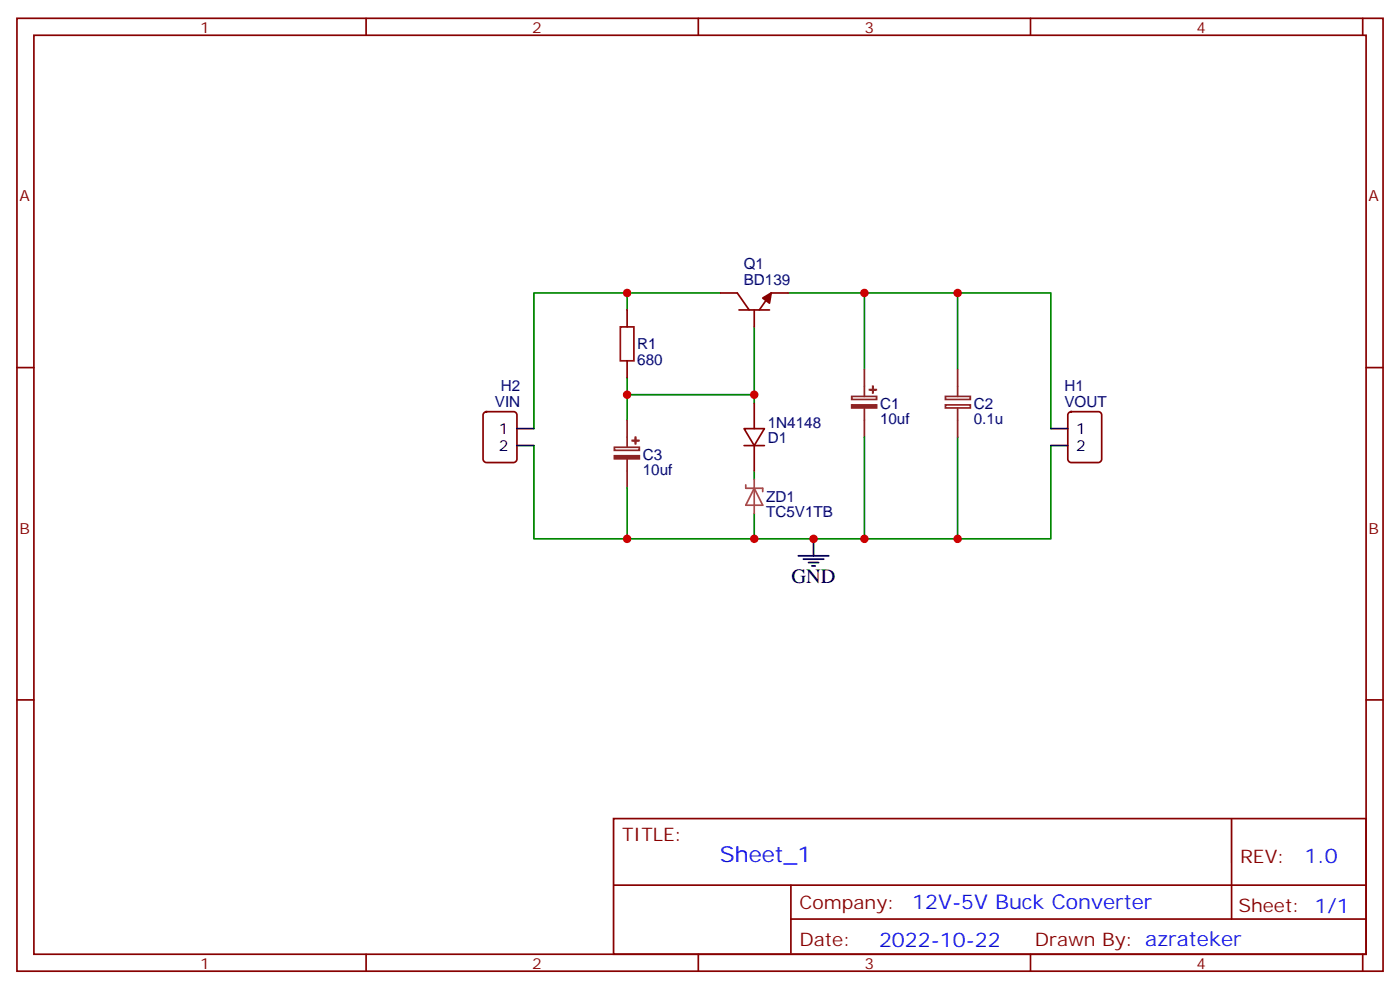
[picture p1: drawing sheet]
<svg xmlns="http://www.w3.org/2000/svg" width="291mm" height="206mm" viewBox="0 0 291 206" stroke-linecap="round" stroke-linejoin="round" font-family="sans-serif">
<g fill="none" stroke="#870000" stroke-width=".35">
<path d="M3.5 3.8h284.4v198.3h-284.4zM7.1 7.3h277.2v191.2h-277.2zM76.2 3.8v3.5M145.3 3.8v3.5M214.5 3.8v3.5M283.6 3.8v3.5M3.5 76.5h3.6M130.5 64.5v3.5M130.5 75.1v3.5M149.9 61h3.6l2.4 3.5M153.8 64.5h6.4M157 64.5v3.5"/>
<path d="M164 61h-3.5l-2.5 3.5M284.3 76.5h3.6M100.8 85.9l.4-.2h5.7a.71 .71 0 0 1 .7 .7v9.1a.76 .76 0 0 1-.7 .7h-5.7a.76 .76 0 0 1-.7-.7v-9.1zM154.9 89.2h4.2l-2.1 3.5zM154.9 92.7h4.2M157 83.9v5.3M157 92.7v5.3M222.5 85.9l.5-.2h5.6a.71 .71 0 0 1 .7 .7v9.1a.76 .76 0 0 1-.7 .7h-5.6a.76 .76 0 0 1-.8-.7v-9.1zM3.5 145.6h3.6M284.3 145.6h3.6M127.7 170.3h156.6v28.2h-156.6zM256.3 170.3v20.9"/>
<path d="M76.2 198.5v3.6M127.7 184.2h156.5M145.3 198.5v3.6M164.6 191.2h119.6M164.6 184.2v14.1M214.5 198.5v3.6M283.6 198.5v3.6"/>
</g>
<g fill="none" stroke="#008700" stroke-width=".35">
<path d="M130.5 61h-19.4v28.2M130.5 78.6v8.8M149.9 61h-19.4v3.5M157 68v15.9M164 61h15.9v15.8M179.9 61h19.4v15.8M199.3 61h19.4v28.2M111.1 92.7v19.4h19.4M130.5 82.1h26.5M157 98v1.8M179.9 90.9v21.2M199.3 90.9v21.2h-42.3v-5.3"/>
<path d="M218.7 92.7v19.4h-19.4M130.5 101.5v10.6h26.5"/>
</g>
<path d="M158.7 62l1.8-1-.3 2.1z" fill="#870000" stroke="#870000" stroke-width=".35"/>
<path d="M129.1 68h2.8v7.1h-2.8z" fill="none" stroke="#a10000" stroke-width=".35"/>
<path d="M179.9 76.8v5.7M199.3 76.8v5.7M127.9 93.1h5.2v.6h-5.2zM130.5 87.4v5.7M130.5 95.5v6M177.3 82.5h5.2v.6h-5.2zM179.9 84.9v6M196.8 84.2h5.2v.7h-5.2zM196.8 82.5h5.2v.6h-5.2zM199.3 84.9v6" fill="none" stroke="#8c2424" stroke-width=".35"/>
<g fill="#8c2424" stroke="#8c2424" stroke-width=".35">
<path d="M177.3 84.2h5.2v.7h-5.2z"/>
<path d="M181 81.1h1.4z"/>
<path d="M181.6 80.4l.1 1.4z"/>
<path d="M127.9 94.8h5.2v.7h-5.2z"/>
<path d="M131.6 91.7h1.4z"/>
<path d="M132.3 90.9v1.5z"/>
</g>
<path d="M157 99.8v3.4M155.2 100.9v.7h3.5v.7M157 101.6l1.7 3.5h-3.5zM157 103.3v3.5" fill="none" stroke="#a64a4a" stroke-width=".35"/>
<path d="M107.6 89.2h3.5M107.6 92.7h3.5M218.7 89.2h3.5M218.7 92.7h3.5M166.2 115.6h6.3M167.2 116.3h4.2M168.3 117.1h2.1M169 117.8h.7M169.3 112.1v3.5" fill="none" stroke="#000" stroke-width=".35"/>
<g fill="#c00">
<circle cx="157" cy="82.1" r=".88"/>
<circle cx="130.5" cy="82.1" r=".88"/>
<circle cx="130.5" cy="112.1" r=".88"/>
<circle cx="157" cy="112.1" r=".88"/>
<circle cx="179.9" cy="61" r=".88"/>
<circle cx="199.3" cy="61" r=".88"/>
<circle cx="199.3" cy="112.1" r=".88"/>
<circle cx="130.5" cy="61" r=".88"/>
<circle cx="179.9" cy="112.1" r=".88"/>
<circle cx="169.3" cy="112.1" r=".88"/>
</g>
<text font-size="4.6" fill="#00f" x="149.8" y="179.3">Sheet_1</text>
<text font-size="4.2" x="164.7" y="121.3">GND</text>
<g font-size="4.2" fill="#00f">
<text x="271.5" y="179.6">1.0</text>
<text x="189.9" y="189.1">12V-5V Buck Converter</text>
<text x="183" y="196.9">2022-10-22</text>
</g>
<g font-size="3.9" fill="#800">
<text x="129.5" y="174.9">TITLE:</text>
<text x="258.1" y="179.6">REV:</text>
<text x="166.4" y="189.1">Company:</text>
<text x="257.7" y="189.7">Sheet: 1/1</text>
<text x="166.4" y="196.8">Date:</text>
<text x="215.4" y="196.9">Drawn By: azrateker</text>
</g>
<g font-size="3.2" fill="#800">
<text x="41.6" y="6.8">1</text>
<text x="110.8" y="6.8">2</text>
<text x="179.9" y="6.8">3</text>
<text x="249.1" y="6.8">4</text>
<text x="4.1" y="41.9">A</text>
<text x="284.9" y="41.9">A</text>
<text x="4.1" y="111.1">B</text>
<text x="284.9" y="111.1">B</text>
<text x="41.6" y="201.5">1</text>
<text x="110.8" y="201.5">2</text>
<text x="179.9" y="201.5">3</text>
<text x="249.1" y="201.5">4</text>
</g>
<g font-size="3.2" fill="#000080">
<text x="154.8" y="59.2">BD139</text>
<text x="154.8" y="56">Q1</text>
<text x="132.6" y="75.9">680</text>
<text x="132.6" y="72.7">R1</text>
<text x="104.2" y="81.4">H2</text>
<text x="221.6" y="81.4">H1</text>
<text x="103" y="84.6">VIN</text>
<text x="159.8" y="89.1">1N4148</text>
<text x="183.2" y="88.2">10uf</text>
<text x="183.2" y="85">C1</text>
<text x="202.7" y="88.2">0.1u</text>
<text x="202.7" y="85">C2</text>
<text x="221.6" y="84.6">VOUT</text>
<text x="133.8" y="95.6">C3</text>
<text x="159.8" y="92.3">D1</text>
<text x="133.8" y="98.8">10uf</text>
<text x="159.5" y="107.6">TC5V1TB</text>
<text x="159.5" y="104.4">ZD1</text>
</g>
<g font-size="3.2">
<text x="103.8" y="90.2">1</text>
<text x="103.8" y="93.8">2</text>
<text x="224" y="90.2">1</text>
<text x="224" y="93.8">2</text>
</g>
</svg>
